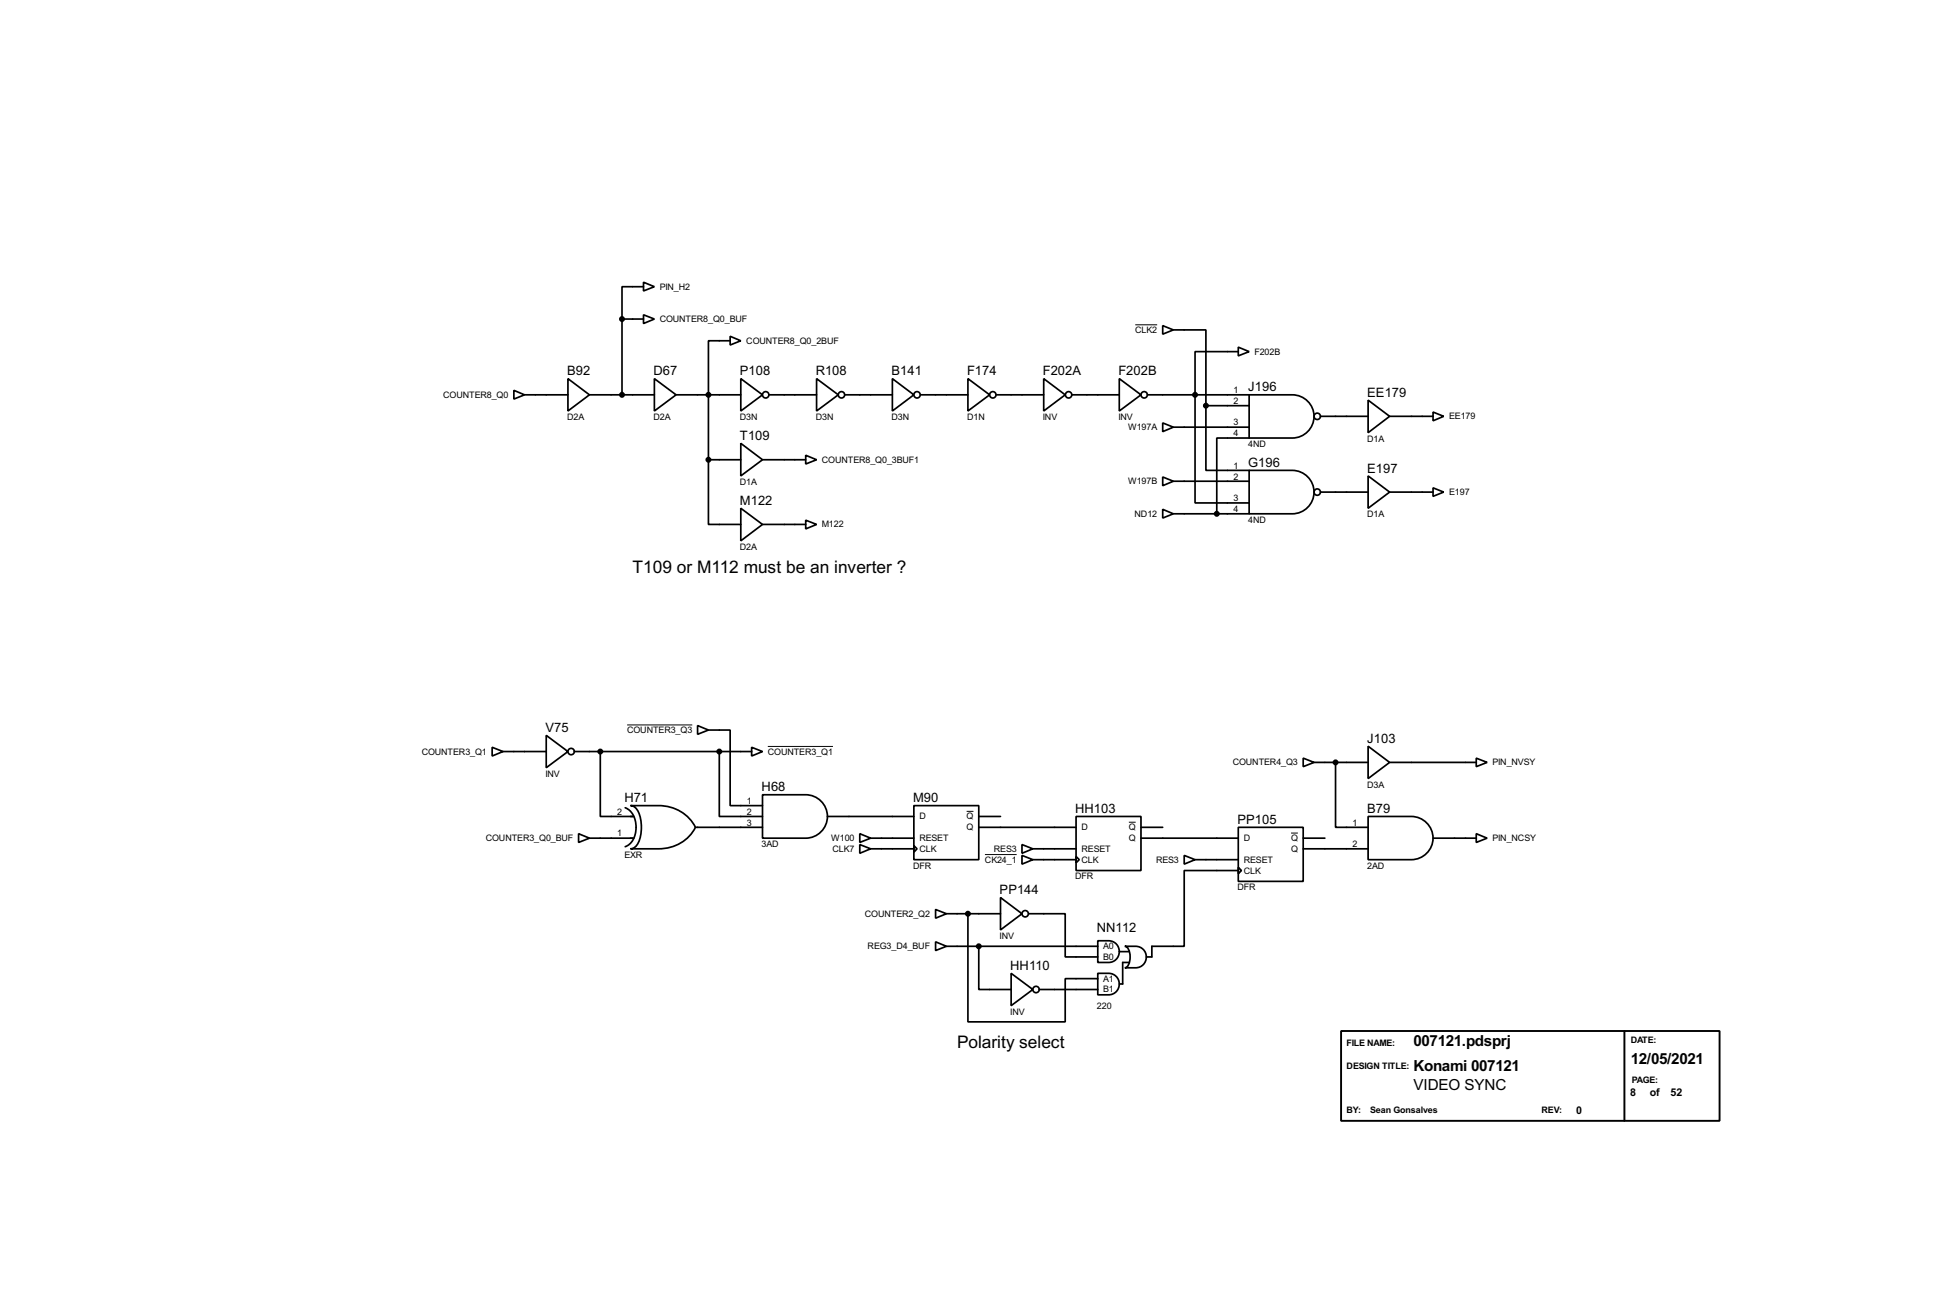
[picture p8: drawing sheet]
<svg xmlns="http://www.w3.org/2000/svg" width="460mm" height="307mm" viewBox="0 0 460 307" stroke-linecap="round" stroke-linejoin="round" font-family="sans-serif">
<g fill="none" stroke="#000" stroke-width=".4">
<path d="M146.1 75v17.8M146.1 75h5.1M151.2 66.3l2.5 1.1-2.5 1zM151.2 74l2.5 1-2.5 1zM151.2 67.4h-5.1v7.6M171.5 79l2.5 1.1-2.5 1zM273.1 76.5l2.5 1-2.5 1zM275.6 77.5h7.7v17.8M120.7 91.7l2.5 1.1-2.5 1zM123.2 92.8h10.2M133.4 89l5.1 3.8-5.1 3.8zM138.5 92.8h15.2"/>
<path d="M153.7 89l5.1 3.8-5.1 3.8zM158.8 92.8h15.2M171.5 80.1h-5.1v27.9M174 89l5.1 3.8-5.1 3.8zM180.6 92.8h11.2M191.8 89l5.1 3.8-5.1 3.8zM198.4 92.8h11.2M209.6 89l5.1 3.8-5.1 3.8zM216.2 92.8h11.2M227.4 89l5.1 3.8-5.1 3.8zM234 92.8h11.2M245.2 89l5 3.8-5 3.8z"/>
<path d="M251.8 92.8h11.1M262.9 89l5.1 3.8-5.1 3.8zM269.5 92.8h23.9M273.1 99.4l2.5 1-2.5 1zM283.3 95.3v15.2h10.1M283.3 95.3h10.1M290.9 81.6l2.5 1-2.5 1zM290.9 82.6h-10.2v35.6h12.7M293.4 92.8h10.2a5.1 5.1 0 0 1 5.1 5 5.1 5.1 0 0 1-5.1 5.1h-10.2zM310.2 97.8h11.2M321.4 94l5 3.8-5 3.9zM326.4 97.8h10.2"/>
<path d="M336.6 96.8l2.5 1-2.5 1.1zM166.4 108v15.2h7.6M166.4 108h7.6M174 104.2l5.1 3.8-5.1 3.8zM174 119.4l5.1 3.8-5.1 3.9zM179.1 108h10.2M189.3 107l2.5 1-2.5 1zM273.1 112.1l2.5 1-2.5 1zM273.1 119.7l2.5 1-2.5 1zM275.6 100.4h17.8M275.6 113.1h17.8M293.4 110.5h10.2a5.1 5.1 0 0 1 5.1 5.1 5.1 5.1 0 0 1-5.1 5.1h-10.2z"/>
<path d="M293.4 102.9h-7.6v17.8M310.2 115.6h11.2M321.4 111.8l5 3.8-5 3.8zM326.4 115.6h10.2M336.6 114.6l2.5 1-2.5 1zM179.1 123.2h10.2M189.3 122.2l2.5 1-2.5 1.1zM275.6 120.7h17.8M115.6 175.6l2.6 1-2.6 1zM118.2 176.6h10.1M128.3 172.8l5.1 3.8-5.1 3.8zM134.9 176.6h41.7"/>
<path d="M141 176.6v15.2h7.9M163.9 170.5l2.5 1-2.5 1zM166.4 171.5h5.1v17.8h7.6M169 176.6v15.2h10.1M176.6 175.6l2.5 1-2.5 1zM306.1 178.1l2.6 1-2.6 1zM308.7 179.1h12.7M313.7 179.1v15.3h7.7M321.4 175.3l5 3.8-5 3.8zM326.4 179.1h20.4M346.8 178.1l2.5 1-2.5 1zM135.9 195.9l2.6 1-2.6 1z"/>
<path d="M138.5 196.9h10.4M146.9 189.8a5.2 5.2 0 0 1 2.3 6.2 3.9 3.9 0 0 1-2.3 2.9M148.1 189.3h6.6a9.5 9.5 0 0 1 8.7 5.1 9.5 9.5 0 0 1-8.7 5h-6.6a3.1 3.1 0 0 0 2.4-3.1 7.8 7.8 0 0 0-1.3-6.6zM163.4 194.4h15.7M179.1 186.7h10.2a5.1 5.1 0 0 1 5.1 5.1 5.1 5.1 0 0 1-5.1 5.1h-10.2zM194.4 191.8h20.3M202 195.9l2.5 1-2.5 1zM202 198.4l2.5 1-2.5 1.1zM204.5 196.9h10.2M204.5 199.4h10.2M214.7 189.3h15.2v12.7h-15.2zM214.7 198.7l.7 .7-.7 .8z"/>
<path d="M229.9 194.4h22.9M229.9 191.8h5.1M240.1 198.4l2.5 1-2.5 1.1zM242.6 199.4h10.2M252.8 191.8h15.2v12.7h-15.2zM268 194.4h5.1M268 196.9h22.9M290.9 194.4h15.2v12.7h-15.2zM306.1 196.9h5.1M306.1 199.4h15.3M321.4 191.8h10.1a5.1 5.1 0 0 1 5.1 5.1 5.1 5.1 0 0 1-5.1 5.1h-10.1zM336.6 196.9h10.2"/>
<path d="M346.8 195.9l2.5 1-2.5 1zM219.8 213.7l2.5 1-2.5 1zM222.3 214.7h12.7M227.4 214.7v25.4h22.8v-10.2h7.7M235 210.9l5.1 3.8-5.1 3.8zM240.1 201l2.5 1-2.5 1zM241.6 214.7h8.6v10.1h7.7M242.6 202h10.2M252.8 201.2l.7 .8-.7 .7zM278.2 201l2.5 1-2.5 1zM280.7 202h10.2M290.9 203.8l.7 .7-.7 .8z"/>
<path d="M290.9 204.5h-12.7v17.8h-7.6v2.5h-1.3M219.8 221.3l2.5 1-2.5 1zM222.3 222.3h35.6M229.9 222.3v10.2h7.6M237.5 228.7l5.1 3.8-5.1 3.8zM244.1 232.5h13.8M257.9 221a5 5 0 0 1 4.1 .5 2.57 2.57 0 0 1 .8 2.9 2.57 2.57 0 0 1-2.4 1.7h-2.5zM257.9 228.7a5 5 0 0 1 4.1 .5 2.54 2.54 0 0 1 .8 2.8 2.54 2.54 0 0 1-2.4 1.7h-2.5zM262.9 223.6h2.3M264.2 222.3a5 5 0 0 1 4.1 .5 2.54 2.54 0 0 1 .8 2.8 2.54 2.54 0 0 1-2.3 1.8h-2.6a2.24 2.24 0 0 0 1.3-2.6 2.21 2.21 0 0 0-1.3-2.5zM265.2 226.1h-1.5v5.1h-.8"/>
<circle cx="179.8" cy="92.8" r=".75"/>
<circle cx="197.6" cy="92.8" r=".75"/>
<circle cx="215.4" cy="92.8" r=".75"/>
<circle cx="233.2" cy="92.8" r=".75"/>
<circle cx="251" cy="92.8" r=".75"/>
<circle cx="268.7" cy="92.8" r=".75"/>
<circle cx="309.4" cy="97.8" r=".75"/>
<circle cx="309.4" cy="115.6" r=".75"/>
<circle cx="134.1" cy="176.6" r=".75"/>
<circle cx="240.8" cy="214.7" r=".75"/>
<circle cx="243.3" cy="232.5" r=".75"/>
</g>
<path d="M266.7 76.3h5.1M147.3 170.3h15.3M180.4 175.4h15.3M227.1 190.6h1.6M265.2 193.2h1.6M303.3 195.7h1.6M231.4 200.8h7.4" fill="none" stroke="#000" stroke-width=".23"/>
<g fill="#000" stroke="#000" stroke-width=".4">
<circle cx="146.1" cy="75" r=".5"/>
<circle cx="146.1" cy="92.8" r=".5"/>
<circle cx="166.4" cy="92.8" r=".5"/>
<circle cx="280.7" cy="92.8" r=".5"/>
<circle cx="283.2" cy="95.3" r=".5"/>
<circle cx="166.4" cy="108" r=".5"/>
<circle cx="285.8" cy="120.7" r=".5"/>
<circle cx="141" cy="176.6" r=".5"/>
<circle cx="168.9" cy="176.6" r=".5"/>
<circle cx="313.7" cy="179.1" r=".5"/>
<circle cx="227.3" cy="214.7" r=".5"/>
<circle cx="229.9" cy="222.3" r=".5"/>
</g>
<path d="M315 242.2h88.9v21.1h-88.9zM381.6 242.2v21.1" fill="none" stroke="#000" stroke-width=".45"/>
<g font-size="4.6">
<text x="148.6" y="134.5">T109 or M112 must be an inverter ?</text>
<text x="224.8" y="246.3">Polarity select</text>
</g>
<g font-size="4">
<text x="332" y="245.8">007121.pdsprj</text>
<text x="332" y="251.6">Konami 007121</text>
<text x="383.1" y="249.9">12/05/2021</text>
<text x="332" y="256">VIDEO SYNC</text>
</g>
<g font-size="3.4">
<text x="133.2" y="88.2">B92</text>
<text x="153.5" y="88.2">D67</text>
<text x="173.8" y="88.2">P108</text>
<text x="191.6" y="88.2">R108</text>
<text x="209.4" y="88.2">B141</text>
<text x="227.2" y="88.2">F174</text>
<text x="245" y="88.2">F202A</text>
<text x="262.7" y="88.2">F202B</text>
<text x="293.2" y="92">J196</text>
<text x="321.2" y="93.2">EE179</text>
<text x="173.8" y="103.4">T109</text>
<text x="293.2" y="109.7">G196</text>
<text x="321.2" y="111">E197</text>
<text x="173.8" y="118.6">M122</text>
<text x="128.1" y="172">V75</text>
<text x="321.2" y="174.5">J103</text>
<text x="178.9" y="185.9">H68</text>
<text x="146.7" y="188.5">H71</text>
<text x="214.5" y="188.5">M90</text>
<text x="252.6" y="191">HH103</text>
<text x="321.2" y="191">B79</text>
<text x="290.7" y="193.6">PP105</text>
<text x="234.8" y="210.1">PP144</text>
<text x="257.7" y="219">NN112</text>
<text x="237.3" y="227.9">HH110</text>
</g>
<g font-size="2.8">
<text x="382.9" y="257.6">8</text>
<text x="387.5" y="257.6">of</text>
<text x="392.4" y="257.6">52</text>
<text x="370.2" y="261.6">0</text>
</g>
<g font-size="2.4">
<text x="155" y="68.1">PIN_H2</text>
<text x="155" y="75.6">COUNTER8_Q0_BUF</text>
<text x="175.3" y="80.8">COUNTER8_Q0_2BUF</text>
<text x="266.7" y="78.2">CLK2</text>
<text x="294.7" y="83.3">F202B</text>
<text x="104.1" y="93.5">COUNTER8_Q0</text>
<text x="289.7" y="92.4">1</text>
<text x="289.7" y="94.9">2</text>
<text x="133.2" y="98.7">D2A</text>
<text x="153.5" y="98.7">D2A</text>
<text x="173.8" y="98.7">D3N</text>
<text x="191.6" y="98.7">D3N</text>
<text x="209.4" y="98.7">D3N</text>
<text x="227.2" y="98.7">D1N</text>
<text x="245" y="98.7">INV</text>
<text x="262.7" y="98.7">INV</text>
<text x="265" y="101">W197A</text>
<text x="289.7" y="100">3</text>
<text x="340.4" y="98.5">EE179</text>
<text x="289.7" y="102.5">4</text>
<text x="293.2" y="105">4ND</text>
<text x="321.2" y="103.7">D1A</text>
<text x="173.8" y="113.9">D1A</text>
<text x="193.1" y="108.7">COUNTER8_Q0_3BUF1</text>
<text x="265" y="113.7">W197B</text>
<text x="289.7" y="110.1">1</text>
<text x="289.7" y="112.7">2</text>
<text x="289.7" y="117.8">3</text>
<text x="340.4" y="116.3">E197</text>
<text x="193.1" y="123.9">M122</text>
<text x="266.5" y="121.4">ND12</text>
<text x="289.7" y="120.3">4</text>
<text x="293.2" y="122.8">4ND</text>
<text x="321.2" y="121.5">D1A</text>
<text x="173.8" y="129.2">D2A</text>
<text x="147.3" y="172.2">COUNTER3_Q3</text>
<text x="99.1" y="177.3">COUNTER3_Q1</text>
<text x="180.4" y="177.3">COUNTER3_Q1</text>
<text x="289.6" y="179.8">COUNTER4_Q3</text>
<text x="350.6" y="179.8">PIN_NVSY</text>
<text x="128.1" y="182.5">INV</text>
<text x="321.2" y="185">D3A</text>
<text x="145" y="191.4">2</text>
<text x="175.4" y="188.9">1</text>
<text x="175.4" y="191.4">2</text>
<text x="114.1" y="197.6">COUNTER3_Q0_BUF</text>
<text x="145" y="196.5">1</text>
<text x="175.4" y="194">3</text>
<text x="195.3" y="197.6">W100</text>
<text x="216" y="197.6">RESET</text>
<text x="216" y="192.5">D</text>
<text x="227.1" y="192.5">Q</text>
<text x="227.1" y="195.1">Q</text>
<text x="254.1" y="195.1">D</text>
<text x="265.2" y="195.1">Q</text>
<text x="265.2" y="197.6">Q</text>
<text x="292.2" y="197.6">D</text>
<text x="303.3" y="197.6">Q</text>
<text x="317.7" y="194">1</text>
<text x="350.6" y="197.6">PIN_NCSY</text>
<text x="146.7" y="201.5">EXR</text>
<text x="178.9" y="199">3AD</text>
<text x="195.6" y="200.1">CLK7</text>
<text x="216" y="200.1">CLK</text>
<text x="231.4" y="202.7">CK24_1</text>
<text x="233.5" y="200.1">RES3</text>
<text x="254.1" y="200.1">RESET</text>
<text x="254.1" y="202.7">CLK</text>
<text x="271.6" y="202.7">RES3</text>
<text x="292.2" y="202.7">RESET</text>
<text x="303.3" y="200.1">Q</text>
<text x="317.7" y="199">2</text>
<text x="214.5" y="204.1">DFR</text>
<text x="252.6" y="206.6">DFR</text>
<text x="290.7" y="209.2">DFR</text>
<text x="292.2" y="205.2">CLK</text>
<text x="321.2" y="204.1">2AD</text>
<text x="203.2" y="215.4">COUNTER2_Q2</text>
<text x="234.8" y="220.6">INV</text>
<text x="203.8" y="223">REG3_D4_BUF</text>
<text x="259.1" y="225.5">B0</text>
<text x="259.1" y="223">A0</text>
<text x="259.1" y="230.6">A1</text>
<text x="259.1" y="233.2">B1</text>
<text x="237.3" y="238.4">INV</text>
<text x="257.7" y="237.1">220</text>
<text x="316.3" y="245.7">FILE NAME:</text>
<text x="383.1" y="245.1">DATE:</text>
<text x="316.3" y="251.1">DESIGN TITLE:</text>
<text x="383.3" y="254.5">PAGE:</text>
<text x="316.3" y="261.4">BY:</text>
<text x="321.9" y="261.4">Sean Gonsalves</text>
<text x="362.1" y="261.5">REV:</text>
</g>
</svg>
